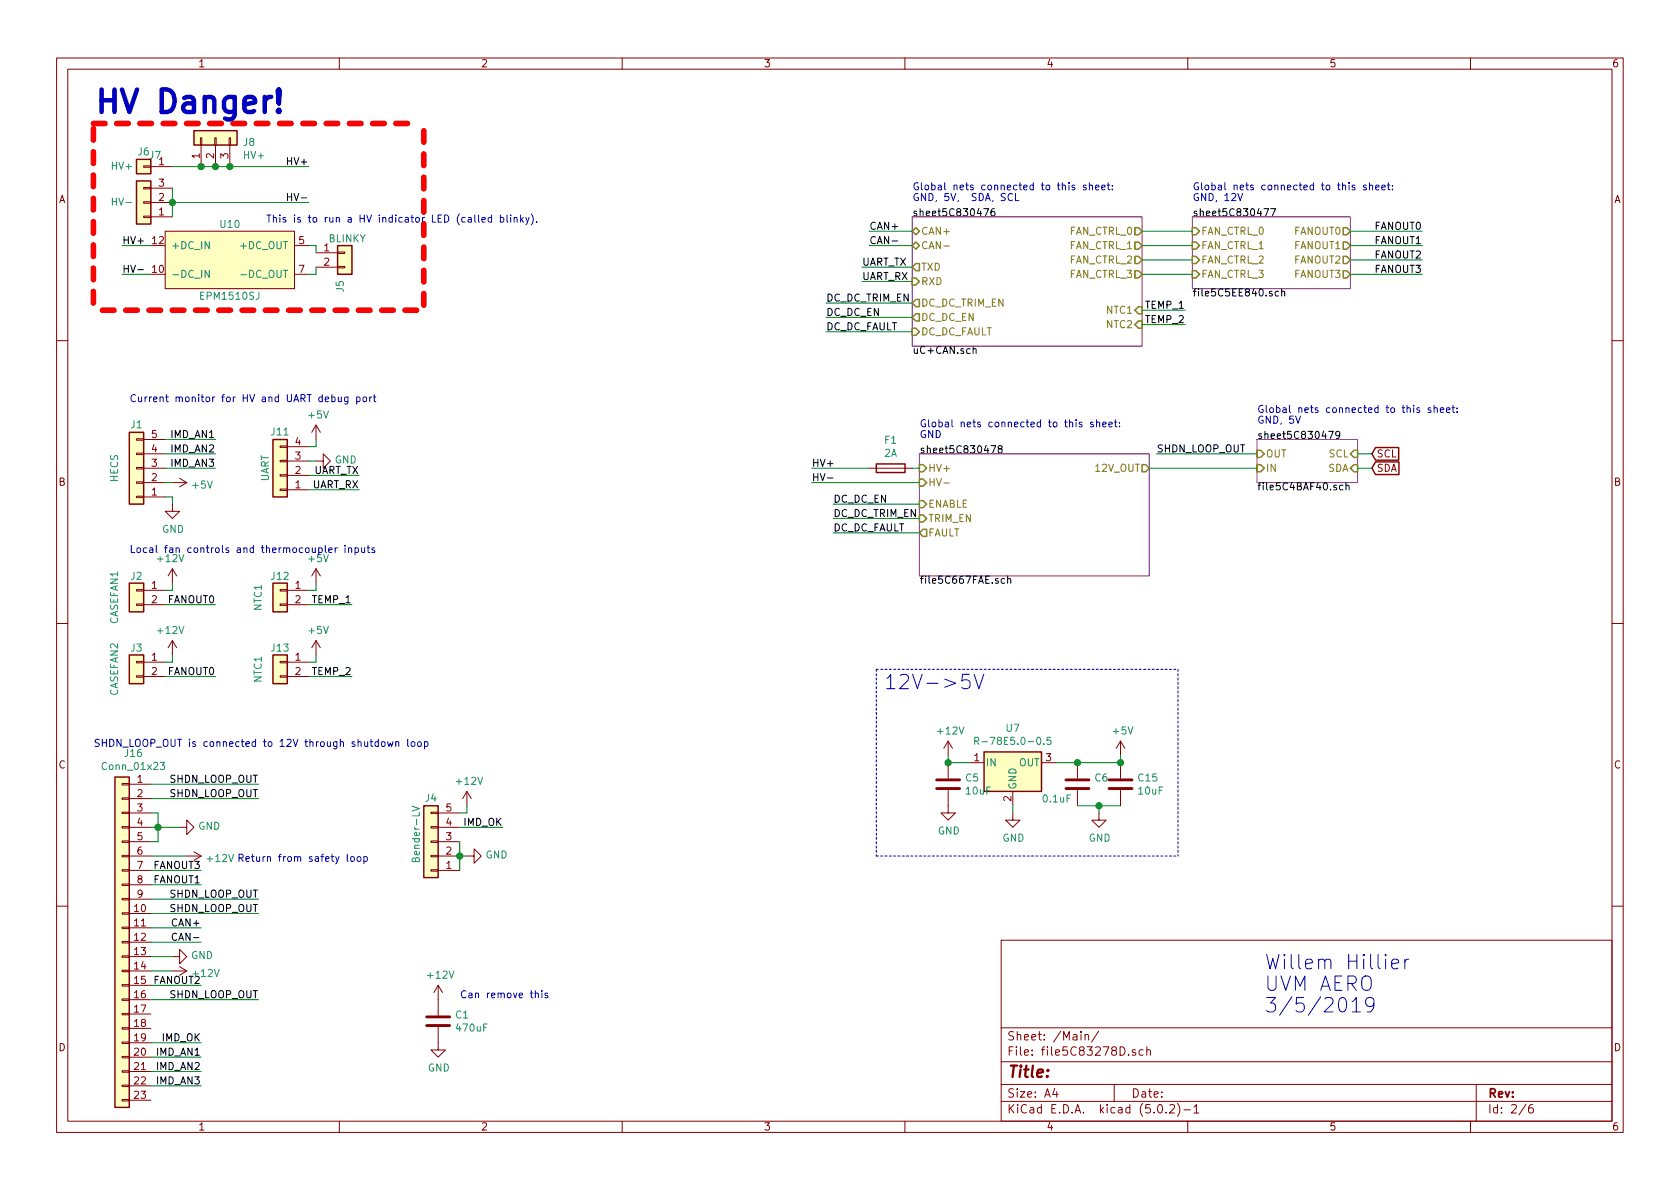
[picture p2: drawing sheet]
EESchema Schematic File Version 4
LIBS:interface-board-cache
EELAYER 26 0
EELAYER END
$Descr A4 11693 8268
encoding utf-8
Sheet 2 6
Title ""
Date ""
Rev ""
Comp ""
Comment1 ""
Comment2 ""
Comment3 ""
Comment4 ""
$EndDescr
Text Label 2150 1150 2    50   ~ 0
HV+
Text Label 2150 1400 2    50   ~ 0
HV-
Text Label 1400 6150 2    50   ~ 0
FANOUT1
Wire Wire Line
	1050 6150 1400 6150
Wire Wire Line
	1050 6850 1400 6850
Wire Wire Line
	1050 6050 1400 6050
Text Label 1400 6850 2    50   ~ 0
FANOUT2
Text Label 1400 6050 2    50   ~ 0
FANOUT3
Text Label 1400 7350 2    50   ~ 0
IMD_AN1
Text Label 1400 7450 2    50   ~ 0
IMD_AN2
Text Label 1400 7550 2    50   ~ 0
IMD_AN3
Wire Wire Line
	1050 7450 1400 7450
$Comp
L power:GND #PWR?
U 1 1
P 1250 5750
AR Path="/5C83048B" Ref="#PWR?"  Part="1" 
AR Path="/5C83278E/5C83048B" Ref="#PWR0105"  Part="1" 
F 0 "#PWR0105" H 1250 5500 50  0001 C CNN
F 1 "GND" V 1255 5622 50  0000 R CNN
F 2 "" H 1250 5750 50  0001 C CNN
F 3 "" H 1250 5750 50  0001 C CNN
	1    1250 5750
	0    -1   -1   0   
$EndComp
Wire Wire Line
	1100 5650 1050 5650
Wire Wire Line
	1050 5750 1100 5750
Wire Wire Line
	1050 6450 1400 6450
Wire Wire Line
	1050 6550 1400 6550
Text Label 1400 6450 2    50   ~ 0
CAN+
Text Label 1400 6550 2    50   ~ 0
CAN-
$Comp
L Connector_Generic:Conn_01x01 J?
U 1 1
P 1000 1150
AR Path="/5C830497" Ref="J?"  Part="1" 
AR Path="/5C83278E/5C830497" Ref="J6"  Part="1" 
F 0 "J6" H 1000 1050 50  0000 C CNN
F 1 "HV+" H 1150 1150 50  0000 C CNN
F 2 "MountingHole:MountingHole_4.3mm_M4_Pad_Via" H 1000 1150 50  0001 C CNN
F 3 "~" H 1000 1150 50  0001 C CNN
	1    1000 1150
	-1   0    0    1   
$EndComp
$Sheet
S 6350 1500 1600 900 
U 5C8304A7
F0 "sheet5C830476" 50
F1 "uC+CAN.sch" 50
F2 "FAN_CTRL_0" O R 7950 1600 50 
F3 "FAN_CTRL_1" O R 7950 1700 50 
F4 "FAN_CTRL_2" O R 7950 1800 50 
F5 "FAN_CTRL_3" O R 7950 1900 50 
F6 "CAN+" B L 6350 1600 50 
F7 "CAN-" B L 6350 1700 50 
F8 "DC_DC_EN" O L 6350 2200 50 
F9 "DC_DC_FAULT" I L 6350 2300 50 
F10 "RXD" I L 6350 1950 50 
F11 "TXD" O L 6350 1850 50 
F12 "DC_DC_TRIM_EN" O L 6350 2100 50 
F13 "NTC1" I R 7950 2150 50 
F14 "NTC2" I R 7950 2250 50 
$EndSheet
Text Notes 6350 1400 0    50   ~ 0
Global nets connected to this sheet: \nGND, 5V,  SDA, SCL
$Sheet
S 8300 1500 1100 500 
U 5C8304B2
F0 "sheet5C830477" 50
F1 "file5C5EE840.sch" 50
F2 "FANOUT0" O R 9400 1600 50 
F3 "FAN_CTRL_0" I L 8300 1600 50 
F4 "FANOUT1" O R 9400 1700 50 
F5 "FAN_CTRL_1" I L 8300 1700 50 
F6 "FANOUT2" O R 9400 1800 50 
F7 "FAN_CTRL_2" I L 8300 1800 50 
F8 "FANOUT3" O R 9400 1900 50 
F9 "FAN_CTRL_3" I L 8300 1900 50 
$EndSheet
Text Notes 8300 1400 0    50   ~ 0
Global nets connected to this sheet: \nGND, 12V
Wire Wire Line
	7950 1600 8300 1600
Wire Wire Line
	7950 1700 8300 1700
Wire Wire Line
	7950 1800 8300 1800
Wire Wire Line
	7950 1900 8300 1900
$Sheet
S 6400 3150 1600 850 
U 5C8304BF
F0 "sheet5C830478" 50
F1 "file5C667FAE.sch" 50
F2 "TRIM_EN" I L 6400 3600 50 
F3 "ENABLE" I L 6400 3500 50 
F4 "FAULT" O L 6400 3700 50 
F5 "HV+" I L 6400 3250 50 
F6 "HV-" I L 6400 3350 50 
F7 "12V_OUT" O R 8000 3250 50 
$EndSheet
Text Notes 6400 3050 0    50   ~ 0
Global nets connected to this sheet: \nGND
$Sheet
S 8750 3050 700  300 
U 5C8304C6
F0 "sheet5C830479" 50
F1 "file5C4BAF40.sch" 50
F2 "IN" I L 8750 3250 50 
F3 "OUT" I L 8750 3150 50 
F4 "SCL" I R 9450 3150 50 
F5 "SDA" I R 9450 3250 50 
$EndSheet
Text Notes 8750 2950 0    50   ~ 0
Global nets connected to this sheet: \nGND, 5V
Text Label 5650 3250 0    50   ~ 0
HV+
Text Label 5650 3350 0    50   ~ 0
HV-
Text Label 5750 2100 0    50   ~ 0
DC_DC_TRIM_EN
Wire Wire Line
	5750 2100 6350 2100
Wire Wire Line
	5750 2200 6350 2200
Text Label 5750 2200 0    50   ~ 0
DC_DC_EN
Wire Wire Line
	5750 2300 6350 2300
Text Label 5750 2300 0    50   ~ 0
DC_DC_FAULT
Text Label 5800 3600 0    50   ~ 0
DC_DC_TRIM_EN
Wire Wire Line
	5800 3600 6400 3600
Wire Wire Line
	5800 3500 6400 3500
Text Label 5800 3500 0    50   ~ 0
DC_DC_EN
Wire Wire Line
	5800 3700 6400 3700
Text Label 5800 3700 0    50   ~ 0
DC_DC_FAULT
Text Label 8050 3150 0    50   ~ 0
SHDN_LOOP_OUT
Wire Wire Line
	8050 3150 8750 3150
Wire Wire Line
	9400 1600 9900 1600
Wire Wire Line
	9400 1700 9900 1700
Wire Wire Line
	9400 1800 9900 1800
Wire Wire Line
	9400 1900 9900 1900
Text Label 9900 1700 2    50   ~ 0
FANOUT1
Text Label 9900 1800 2    50   ~ 0
FANOUT2
Text Label 9900 1900 2    50   ~ 0
FANOUT3
$Comp
L Connector_Generic:Conn_01x02 J?
U 1 1
P 950 4600
AR Path="/5C8304E4" Ref="J?"  Part="1" 
AR Path="/5C83278E/5C8304E4" Ref="J3"  Part="1" 
F 0 "J3" H 950 4700 50  0000 C CNN
F 1 "CASEFAN2" V 1100 4550 50  0000 C CNN
F 2 "Connector:FanPinHeader_1x03_P2.54mm_Vertical" H 950 4600 50  0001 C CNN
F 3 "~" H 950 4600 50  0001 C CNN
	1    950  4600
	-1   0    0    -1  
$EndComp
Text Label 9900 1600 2    50   ~ 0
FANOUT0
Wire Wire Line
	1150 4700 1500 4700
Text Label 1500 4700 2    50   ~ 0
FANOUT0
$Comp
L power:+12V #PWR?
U 1 1
P 1200 4550
AR Path="/5C8304EE" Ref="#PWR?"  Part="1" 
AR Path="/5C83278E/5C8304EE" Ref="#PWR0106"  Part="1" 
F 0 "#PWR0106" H 1200 4400 50  0001 C CNN
F 1 "+12V" H 1215 4723 50  0000 C CNN
F 2 "" H 1200 4550 50  0001 C CNN
F 3 "" H 1200 4550 50  0001 C CNN
	1    1200 4550
	-1   0    0    -1  
$EndComp
Wire Wire Line
	1200 4550 1200 4600
Wire Wire Line
	1200 4600 1150 4600
$Comp
L Connector_Generic:Conn_01x02 J?
U 1 1
P 950 4100
AR Path="/5C8304F6" Ref="J?"  Part="1" 
AR Path="/5C83278E/5C8304F6" Ref="J2"  Part="1" 
F 0 "J2" H 950 4200 50  0000 C CNN
F 1 "CASEFAN1" V 1100 4050 50  0000 C CNN
F 2 "Connector:FanPinHeader_1x03_P2.54mm_Vertical" H 950 4100 50  0001 C CNN
F 3 "~" H 950 4100 50  0001 C CNN
	1    950  4100
	-1   0    0    -1  
$EndComp
Wire Wire Line
	1150 4200 1500 4200
Text Label 1500 4200 2    50   ~ 0
FANOUT0
$Comp
L power:+12V #PWR?
U 1 1
P 1200 4050
AR Path="/5C8304FF" Ref="#PWR?"  Part="1" 
AR Path="/5C83278E/5C8304FF" Ref="#PWR0110"  Part="1" 
F 0 "#PWR0110" H 1200 3900 50  0001 C CNN
F 1 "+12V" H 1215 4223 50  0000 C CNN
F 2 "" H 1200 4050 50  0001 C CNN
F 3 "" H 1200 4050 50  0001 C CNN
	1    1200 4050
	-1   0    0    -1  
$EndComp
Wire Wire Line
	1200 4050 1200 4100
Wire Wire Line
	1200 4100 1150 4100
$Comp
L Connector_Generic:Conn_01x05 J?
U 1 1
P 950 3250
AR Path="/5C830507" Ref="J?"  Part="1" 
AR Path="/5C83278E/5C830507" Ref="J1"  Part="1" 
F 0 "J1" H 950 2950 50  0000 C CNN
F 1 "HECS" V 1100 3250 50  0000 C CNN
F 2 "Connector_Molex:Molex_KK-254_AE-6410-05A_1x05_P2.54mm_Vertical" H 950 3250 50  0001 C CNN
F 3 "~" H 950 3250 50  0001 C CNN
	1    950  3250
	-1   0    0    1   
$EndComp
$Comp
L power:+5V #PWR?
U 1 1
P 1200 3350
AR Path="/5C83050E" Ref="#PWR?"  Part="1" 
AR Path="/5C83278E/5C83050E" Ref="#PWR0111"  Part="1" 
F 0 "#PWR0111" H 1200 3200 50  0001 C CNN
F 1 "+5V" V 1215 3478 50  0000 L CNN
F 2 "" H 1200 3350 50  0001 C CNN
F 3 "" H 1200 3350 50  0001 C CNN
	1    1200 3350
	0    1    1    0   
$EndComp
Wire Wire Line
	1200 3350 1150 3350
$Comp
L power:GND #PWR?
U 1 1
P 1200 3500
AR Path="/5C830515" Ref="#PWR?"  Part="1" 
AR Path="/5C83278E/5C830515" Ref="#PWR0112"  Part="1" 
F 0 "#PWR0112" H 1200 3250 50  0001 C CNN
F 1 "GND" H 1205 3327 50  0000 C CNN
F 2 "" H 1200 3500 50  0001 C CNN
F 3 "" H 1200 3500 50  0001 C CNN
	1    1200 3500
	1    0    0    -1  
$EndComp
Wire Wire Line
	1200 3500 1200 3450
Wire Wire Line
	1200 3450 1150 3450
Wire Wire Line
	1150 3250 1500 3250
Wire Wire Line
	1150 3150 1500 3150
Wire Wire Line
	1150 3050 1500 3050
Text Label 1500 3050 2    50   ~ 0
IMD_AN1
Text Label 1500 3150 2    50   ~ 0
IMD_AN2
Text Label 1500 3250 2    50   ~ 0
IMD_AN3
$Comp
L Connector_Generic:Conn_01x04 J?
U 1 1
P 1950 3300
AR Path="/5C830523" Ref="J?"  Part="1" 
AR Path="/5C83278E/5C830523" Ref="J11"  Part="1" 
F 0 "J11" H 1950 3000 50  0000 C CNN
F 1 "UART" V 2050 3250 50  0000 C CNN
F 2 "Connector_PinSocket_2.54mm:PinSocket_1x04_P2.54mm_Vertical" H 1950 3300 50  0001 C CNN
F 3 "~" H 1950 3300 50  0001 C CNN
	1    1950 3300
	-1   0    0    1   
$EndComp
$Comp
L power:GND #PWR?
U 1 1
P 2200 3200
AR Path="/5C83052A" Ref="#PWR?"  Part="1" 
AR Path="/5C83278E/5C83052A" Ref="#PWR0113"  Part="1" 
F 0 "#PWR0113" H 2200 2950 50  0001 C CNN
F 1 "GND" V 2205 3072 50  0000 R CNN
F 2 "" H 2200 3200 50  0001 C CNN
F 3 "" H 2200 3200 50  0001 C CNN
	1    2200 3200
	0    -1   -1   0   
$EndComp
Wire Wire Line
	2200 3200 2150 3200
$Comp
L power:+5V #PWR?
U 1 1
P 2200 3050
AR Path="/5C830531" Ref="#PWR?"  Part="1" 
AR Path="/5C83278E/5C830531" Ref="#PWR0114"  Part="1" 
F 0 "#PWR0114" H 2200 2900 50  0001 C CNN
F 1 "+5V" H 2215 3223 50  0000 C CNN
F 2 "" H 2200 3050 50  0001 C CNN
F 3 "" H 2200 3050 50  0001 C CNN
	1    2200 3050
	1    0    0    -1  
$EndComp
Wire Wire Line
	2200 3050 2200 3100
Wire Wire Line
	2200 3100 2150 3100
Wire Wire Line
	2150 3300 2500 3300
Wire Wire Line
	2150 3400 2500 3400
Wire Wire Line
	6350 1850 6000 1850
Wire Wire Line
	6350 1950 6000 1950
Text Label 6000 1950 0    50   ~ 0
UART_RX
Text Label 6000 1850 0    50   ~ 0
UART_TX
Text Label 2500 3400 2    50   ~ 0
UART_RX
Text Label 2500 3300 2    50   ~ 0
UART_TX
Wire Wire Line
	6350 1600 6050 1600
Wire Wire Line
	6350 1700 6050 1700
Text Label 6050 1600 0    50   ~ 0
CAN+
Text Label 6050 1700 0    50   ~ 0
CAN-
Text Label 8250 2150 2    50   ~ 0
TEMP_1
Text Label 8250 2250 2    50   ~ 0
TEMP_2
Wire Wire Line
	7950 2150 8250 2150
Wire Wire Line
	7950 2250 8250 2250
$Comp
L Connector_Generic:Conn_01x02 J?
U 1 1
P 1950 4100
AR Path="/5C830549" Ref="J?"  Part="1" 
AR Path="/5C83278E/5C830549" Ref="J12"  Part="1" 
F 0 "J12" H 1950 4200 50  0000 C CNN
F 1 "NTC1" V 2100 4050 50  0000 C CNN
F 2 "Connector_Molex:Molex_KK-254_AE-6410-02A_1x02_P2.54mm_Vertical" H 1950 4100 50  0001 C CNN
F 3 "~" H 1950 4100 50  0001 C CNN
	1    1950 4100
	-1   0    0    -1  
$EndComp
$Comp
L Connector_Generic:Conn_01x02 J?
U 1 1
P 1950 4600
AR Path="/5C830550" Ref="J?"  Part="1" 
AR Path="/5C83278E/5C830550" Ref="J13"  Part="1" 
F 0 "J13" H 1950 4700 50  0000 C CNN
F 1 "NTC1" V 2100 4550 50  0000 C CNN
F 2 "Connector_Molex:Molex_KK-254_AE-6410-02A_1x02_P2.54mm_Vertical" H 1950 4600 50  0001 C CNN
F 3 "~" H 1950 4600 50  0001 C CNN
	1    1950 4600
	-1   0    0    -1  
$EndComp
$Comp
L power:+5V #PWR?
U 1 1
P 2200 4050
AR Path="/5C830557" Ref="#PWR?"  Part="1" 
AR Path="/5C83278E/5C830557" Ref="#PWR0115"  Part="1" 
F 0 "#PWR0115" H 2200 3900 50  0001 C CNN
F 1 "+5V" H 2215 4223 50  0000 C CNN
F 2 "" H 2200 4050 50  0001 C CNN
F 3 "" H 2200 4050 50  0001 C CNN
	1    2200 4050
	1    0    0    -1  
$EndComp
Wire Wire Line
	2200 4050 2200 4100
Wire Wire Line
	2200 4100 2150 4100
$Comp
L power:+5V #PWR?
U 1 1
P 2200 4550
AR Path="/5C83055F" Ref="#PWR?"  Part="1" 
AR Path="/5C83278E/5C83055F" Ref="#PWR0116"  Part="1" 
F 0 "#PWR0116" H 2200 4400 50  0001 C CNN
F 1 "+5V" H 2215 4723 50  0000 C CNN
F 2 "" H 2200 4550 50  0001 C CNN
F 3 "" H 2200 4550 50  0001 C CNN
	1    2200 4550
	1    0    0    -1  
$EndComp
Wire Wire Line
	2200 4550 2200 4600
Wire Wire Line
	2200 4600 2150 4600
Text Label 2450 4200 2    50   ~ 0
TEMP_1
Wire Wire Line
	2150 4200 2450 4200
Wire Wire Line
	2150 4700 2450 4700
Text Label 2450 4700 2    50   ~ 0
TEMP_2
$Comp
L Device:C C?
U 1 1
P 3050 7100
AR Path="/5C83056B" Ref="C?"  Part="1" 
AR Path="/5C5EE841/5C83056B" Ref="C?"  Part="1" 
AR Path="/5C83278E/5C83056B" Ref="C1"  Part="1" 
F 0 "C1" H 3165 7146 50  0000 L CNN
F 1 "470uF" H 3165 7055 50  0000 L CNN
F 2 "Capacitor_THT:CP_Radial_D10.0mm_P5.00mm" H 3088 6950 50  0001 C CNN
F 3 "~" H 3050 7100 50  0001 C CNN
	1    3050 7100
	1    0    0    -1  
$EndComp
$Comp
L power:GND #PWR?
U 1 1
P 3050 7250
AR Path="/5C830572" Ref="#PWR?"  Part="1" 
AR Path="/5C5EE841/5C830572" Ref="#PWR?"  Part="1" 
AR Path="/5C83278E/5C830572" Ref="#PWR0117"  Part="1" 
F 0 "#PWR0117" H 3050 7000 50  0001 C CNN
F 1 "GND" H 3055 7077 50  0000 C CNN
F 2 "" H 3050 7250 50  0001 C CNN
F 3 "" H 3050 7250 50  0001 C CNN
	1    3050 7250
	1    0    0    -1  
$EndComp
$Comp
L power:+12V #PWR?
U 1 1
P 3050 6950
AR Path="/5C830578" Ref="#PWR?"  Part="1" 
AR Path="/5C5EE841/5C830578" Ref="#PWR?"  Part="1" 
AR Path="/5C83278E/5C830578" Ref="#PWR0118"  Part="1" 
F 0 "#PWR0118" H 3050 6800 50  0001 C CNN
F 1 "+12V" H 3065 7123 50  0000 C CNN
F 2 "" H 3050 6950 50  0001 C CNN
F 3 "" H 3050 6950 50  0001 C CNN
	1    3050 6950
	1    0    0    -1  
$EndComp
Wire Notes Line width 39 rgb(253, 0, 0)
	650  850  2900 850 
Wire Notes Line width 39 rgb(255, 0, 0)
	2950 900  2950 2150
Wire Notes Line width 39 rgb(255, 0, 0)
	2900 2150 650  2150
Wire Notes Line width 39 rgb(255, 0, 0)
	650  2100 650  850 
Text Notes 650  800  0    157  ~ 31
HV Danger!
$Comp
L Connector_Generic:Conn_01x23 J?
U 1 1
P 850 6550
AR Path="/5C830583" Ref="J?"  Part="1" 
AR Path="/5C83278E/5C830583" Ref="J16"  Part="1" 
F 0 "J16" H 770 7867 50  0000 C CNN
F 1 "Conn_01x23" H 770 7776 50  0000 C CNN
F 2 "1-776087-1:TE_1-776087-1" H 850 6550 50  0001 C CNN
F 3 "~" H 850 6550 50  0001 C CNN
	1    850  6550
	-1   0    0    -1  
$EndComp
Text Label 1800 5450 2    50   ~ 0
SHDN_LOOP_OUT
Wire Wire Line
	1050 5450 1800 5450
Text Label 1800 6250 2    50   ~ 0
SHDN_LOOP_OUT
Wire Wire Line
	1050 6250 1800 6250
Text Label 1800 6950 2    50   ~ 0
SHDN_LOOP_OUT
Wire Wire Line
	1050 6950 1800 6950
Wire Wire Line
	1050 7350 1400 7350
Wire Wire Line
	1050 7550 1400 7550
Text Label 1800 5550 2    50   ~ 0
SHDN_LOOP_OUT
Wire Wire Line
	1050 5550 1800 5550
Text Label 1800 6350 2    50   ~ 0
SHDN_LOOP_OUT
Wire Wire Line
	1050 6350 1800 6350
Wire Wire Line
	1050 5850 1100 5850
Wire Wire Line
	1100 5650 1100 5750
Connection ~ 1100 5750
Wire Wire Line
	1100 5750 1100 5850
Wire Wire Line
	1100 5750 1250 5750
$Comp
L power:GND #PWR?
U 1 1
P 1200 6650
AR Path="/5C83059B" Ref="#PWR?"  Part="1" 
AR Path="/5C83278E/5C83059B" Ref="#PWR0119"  Part="1" 
F 0 "#PWR0119" H 1200 6400 50  0001 C CNN
F 1 "GND" V 1205 6522 50  0000 R CNN
F 2 "" H 1200 6650 50  0001 C CNN
F 3 "" H 1200 6650 50  0001 C CNN
	1    1200 6650
	0    -1   -1   0   
$EndComp
Wire Wire Line
	1200 6650 1050 6650
$Comp
L power:+12V #PWR?
U 1 1
P 1300 5950
AR Path="/5C8305A2" Ref="#PWR?"  Part="1" 
AR Path="/5C83278E/5C8305A2" Ref="#PWR0120"  Part="1" 
F 0 "#PWR0120" H 1300 5800 50  0001 C CNN
F 1 "+12V" V 1315 6078 50  0000 L CNN
F 2 "" H 1300 5950 50  0001 C CNN
F 3 "" H 1300 5950 50  0001 C CNN
	1    1300 5950
	0    1    1    0   
$EndComp
Wire Wire Line
	1050 5950 1300 5950
$Comp
L power:+12V #PWR?
U 1 1
P 1200 6750
AR Path="/5C8305A9" Ref="#PWR?"  Part="1" 
AR Path="/5C83278E/5C8305A9" Ref="#PWR0121"  Part="1" 
F 0 "#PWR0121" H 1200 6600 50  0001 C CNN
F 1 "+12V" V 1215 6878 50  0000 L CNN
F 2 "" H 1200 6750 50  0001 C CNN
F 3 "" H 1200 6750 50  0001 C CNN
	1    1200 6750
	0    1    1    0   
$EndComp
Wire Wire Line
	1200 6750 1050 6750
$Comp
L Connector_Generic:Conn_01x05 J?
U 1 1
P 3000 5850
AR Path="/5C8305B0" Ref="J?"  Part="1" 
AR Path="/5C83278E/5C8305B0" Ref="J4"  Part="1" 
F 0 "J4" H 3000 5550 50  0000 C CNN
F 1 "Bender-LV" V 3100 5800 50  0000 C CNN
F 2 "Connector_Molex:Molex_KK-254_AE-6410-05A_1x05_P2.54mm_Vertical" H 3000 5850 50  0001 C CNN
F 3 "~" H 3000 5850 50  0001 C CNN
	1    3000 5850
	-1   0    0    1   
$EndComp
$Comp
L power:GND #PWR?
U 1 1
P 3250 5950
AR Path="/5C8305B7" Ref="#PWR?"  Part="1" 
AR Path="/5C83278E/5C8305B7" Ref="#PWR0122"  Part="1" 
F 0 "#PWR0122" H 3250 5700 50  0001 C CNN
F 1 "GND" V 3255 5822 50  0000 R CNN
F 2 "" H 3250 5950 50  0001 C CNN
F 3 "" H 3250 5950 50  0001 C CNN
	1    3250 5950
	0    -1   -1   0   
$EndComp
Wire Wire Line
	3200 5850 3200 5950
Connection ~ 3200 5950
Wire Wire Line
	3200 5950 3200 6050
Wire Wire Line
	3200 5950 3250 5950
Wire Wire Line
	3200 5750 3500 5750
Text Label 3500 5750 2    50   ~ 0
IMD_OK
$Comp
L power:+12V #PWR?
U 1 1
P 3250 5600
AR Path="/5C8305C3" Ref="#PWR?"  Part="1" 
AR Path="/5C83278E/5C8305C3" Ref="#PWR0123"  Part="1" 
F 0 "#PWR0123" H 3250 5450 50  0001 C CNN
F 1 "+12V" H 3265 5773 50  0000 C CNN
F 2 "" H 3250 5600 50  0001 C CNN
F 3 "" H 3250 5600 50  0001 C CNN
	1    3250 5600
	1    0    0    -1  
$EndComp
Wire Wire Line
	3250 5600 3250 5650
Wire Wire Line
	3250 5650 3200 5650
Wire Wire Line
	1050 7250 1400 7250
Text Label 1400 7250 2    50   ~ 0
IMD_OK
$Comp
L Device:Fuse F?
U 1 1
P 6200 3250
AR Path="/5C8305CD" Ref="F?"  Part="1" 
AR Path="/5C83278E/5C8305CD" Ref="F1"  Part="1" 
F 0 "F1" V 6003 3250 50  0000 C CNN
F 1 "2A" V 6094 3250 50  0000 C CNN
F 2 "CustomFootprints:Fuseholder_Cylinder-5x20mm_Schurter_0031_8201_Horizontal_Open_3d" V 6130 3250 50  0001 C CNN
F 3 "~" H 6200 3250 50  0001 C CNN
	1    6200 3250
	0    1    1    0   
$EndComp
Wire Wire Line
	6400 3250 6350 3250
Wire Wire Line
	5650 3250 6050 3250
Wire Wire Line
	5650 3350 6400 3350
Wire Wire Line
	8000 3250 8750 3250
Text Notes 1650 6000 0    50   ~ 0
Return from safety loop
Text GLabel 9550 3250 2    50   Input ~ 0
SDA
Wire Wire Line
	9550 3250 9450 3250
Text GLabel 9550 3150 2    50   Input ~ 0
SCL
Wire Wire Line
	9450 3150 9550 3150
$Comp
L interface-board-rescue:EPM1510SJ-CUSTOM_IC U?
U 1 1
P 1600 2000
AR Path="/5C8305DD" Ref="U?"  Part="1" 
AR Path="/5C83278E/5C8305DD" Ref="U10"  Part="1" 
F 0 "U10" H 1600 2450 50  0000 C CNN
F 1 "EPM1510SJ" H 1600 1950 50  0000 C CNN
F 2 "CustomFootprints:EPM1510SJ" H 1600 2000 50  0001 C CNN
F 3 "" H 1600 2000 50  0001 C CNN
	1    1600 2000
	1    0    0    -1  
$EndComp
Wire Wire Line
	1050 1700 850  1700
Wire Wire Line
	1050 1900 850  1900
Text Label 850  1700 0    50   ~ 0
HV+
Text Label 850  1900 0    50   ~ 0
HV-
$Comp
L Connector_Generic:Conn_01x02 J?
U 1 1
P 2400 1750
AR Path="/5C8305E8" Ref="J?"  Part="1" 
AR Path="/5C83278E/5C8305E8" Ref="J5"  Part="1" 
F 0 "J5" V 2366 1562 50  0000 R CNN
F 1 "BLINKY" H 2550 1850 50  0000 R CNN
F 2 "Connector_Phoenix_MC_HighVoltage:PhoenixContact_MCV_1,5_2-G-5.08_1x02_P5.08mm_Vertical" H 2400 1750 50  0001 C CNN
F 3 "~" H 2400 1750 50  0001 C CNN
	1    2400 1750
	1    0    0    -1  
$EndComp
Wire Wire Line
	2150 1700 2200 1700
Wire Wire Line
	2200 1700 2200 1750
Wire Wire Line
	2150 1900 2200 1900
Wire Wire Line
	2200 1900 2200 1850
$Comp
L Connector_Generic:Conn_01x03 J?
U 1 1
P 1500 950
AR Path="/5C8305F3" Ref="J?"  Part="1" 
AR Path="/5C83278E/5C8305F3" Ref="J8"  Part="1" 
F 0 "J8" V 1466 762 50  0000 R CNN
F 1 "HV+" V 1375 762 50  0000 R CNN
F 2 "Connector_TE-Connectivity:TE_MATE-N-LOK_1-770870-x_1x03_P4.14mm_Vertical" H 1500 950 50  0001 C CNN
F 3 "~" H 1500 950 50  0001 C CNN
	1    1500 950 
	0    -1   -1   0   
$EndComp
Wire Wire Line
	1200 1150 1400 1150
Wire Wire Line
	1200 1400 2150 1400
Wire Wire Line
	1600 1150 2150 1150
Wire Wire Line
	1400 1150 1500 1150
Connection ~ 1400 1150
Connection ~ 1600 1150
Connection ~ 1500 1150
Wire Wire Line
	1500 1150 1600 1150
$Comp
L Connector_Generic:Conn_01x03 J?
U 1 1
P 1000 1400
AR Path="/5C830602" Ref="J?"  Part="1" 
AR Path="/5C83278E/5C830602" Ref="J7"  Part="1" 
F 0 "J7" H 920 1075 50  0000 C CNN
F 1 "HV-" H 1150 1400 50  0000 C CNN
F 2 "Connector_TE-Connectivity:TE_MATE-N-LOK_1-770870-x_1x03_P4.14mm_Vertical" H 1000 1400 50  0001 C CNN
F 3 "~" H 1000 1400 50  0001 C CNN
	1    1000 1400
	-1   0    0    1   
$EndComp
Wire Wire Line
	1200 1300 1200 1400
Connection ~ 1200 1400
Wire Wire Line
	1200 1400 1200 1500
Text Notes 650  5200 0    50   ~ 0
SHDN_LOOP_OUT is connected to 12V through shutdown loop
Text Notes 3200 6950 0    50   ~ 0
Can remove this
Text Notes 900  3850 0    50   ~ 0
Local fan controls and thermocoupler inputs
Text Notes 900  2800 0    50   ~ 0
Current monitor for HV and UART debug port
Text Notes 1850 1550 0    50   ~ 0
This is to run a HV indicator LED (called blinky).
$Comp
L Regulator_Switching:R-78E5.0-0.5 U?
U 1 1
P 7050 5300
AR Path="/5C830611" Ref="U?"  Part="1" 
AR Path="/5C667FAF/5C830611" Ref="U?"  Part="1" 
AR Path="/5C83278E/5C830611" Ref="U7"  Part="1" 
F 0 "U7" H 7050 5542 50  0000 C CNN
F 1 "R-78E5.0-0.5" H 7050 5451 50  0000 C CNN
F 2 "Converter_DCDC:Converter_DCDC_RECOM_R-78E-0.5_THT" H 7100 5050 50  0001 L CIN
F 3 "https://www.recom-power.com/pdf/Innoline/R-78Exx-0.5.pdf" H 7050 5300 50  0001 C CNN
	1    7050 5300
	1    0    0    -1  
$EndComp
Wire Wire Line
	6600 5300 6750 5300
Wire Wire Line
	7500 5300 7350 5300
$Comp
L power:GND #PWR?
U 1 1
P 7050 5650
AR Path="/5C83061A" Ref="#PWR?"  Part="1" 
AR Path="/5C667FAF/5C83061A" Ref="#PWR?"  Part="1" 
AR Path="/5C83278E/5C83061A" Ref="#PWR0124"  Part="1" 
F 0 "#PWR0124" H 7050 5400 50  0001 C CNN
F 1 "GND" H 7055 5477 50  0000 C CNN
F 2 "" H 7050 5650 50  0001 C CNN
F 3 "" H 7050 5650 50  0001 C CNN
	1    7050 5650
	1    0    0    -1  
$EndComp
Wire Wire Line
	7050 5650 7050 5600
Text Notes 6150 4800 0    100  ~ 0
12V->5V
$Comp
L Device:C C?
U 1 1
P 7500 5450
AR Path="/5C830622" Ref="C?"  Part="1" 
AR Path="/5C667FAF/5C830622" Ref="C?"  Part="1" 
AR Path="/5C83278E/5C830622" Ref="C6"  Part="1" 
F 0 "C6" H 7615 5496 50  0000 L CNN
F 1 "0.1uF" H 7250 5350 50  0000 L CNN
F 2 "Capacitor_SMD:C_0603_1608Metric" H 7538 5300 50  0001 C CNN
F 3 "~" H 7500 5450 50  0001 C CNN
	1    7500 5450
	1    0    0    -1  
$EndComp
Connection ~ 7500 5300
$Comp
L power:GND #PWR?
U 1 1
P 7650 5650
AR Path="/5C83062A" Ref="#PWR?"  Part="1" 
AR Path="/5C667FAF/5C83062A" Ref="#PWR?"  Part="1" 
AR Path="/5C83278E/5C83062A" Ref="#PWR0125"  Part="1" 
F 0 "#PWR0125" H 7650 5400 50  0001 C CNN
F 1 "GND" H 7655 5477 50  0000 C CNN
F 2 "" H 7650 5650 50  0001 C CNN
F 3 "" H 7650 5650 50  0001 C CNN
	1    7650 5650
	1    0    0    -1  
$EndComp
Wire Wire Line
	7500 5600 7650 5600
Wire Wire Line
	7650 5600 7650 5650
Connection ~ 7650 5600
Wire Wire Line
	7650 5600 7800 5600
$Comp
L Device:C C?
U 1 1
P 6600 5450
AR Path="/5C830634" Ref="C?"  Part="1" 
AR Path="/5C667FAF/5C830634" Ref="C?"  Part="1" 
AR Path="/5C83278E/5C830634" Ref="C5"  Part="1" 
F 0 "C5" H 6715 5496 50  0000 L CNN
F 1 "10uF" H 6715 5405 50  0000 L CNN
F 2 "Capacitor_SMD:C_0603_1608Metric" H 6638 5300 50  0001 C CNN
F 3 "~" H 6600 5450 50  0001 C CNN
	1    6600 5450
	1    0    0    -1  
$EndComp
$Comp
L power:GND #PWR?
U 1 1
P 6600 5600
AR Path="/5C83063B" Ref="#PWR?"  Part="1" 
AR Path="/5C667FAF/5C83063B" Ref="#PWR?"  Part="1" 
AR Path="/5C83278E/5C83063B" Ref="#PWR0126"  Part="1" 
F 0 "#PWR0126" H 6600 5350 50  0001 C CNN
F 1 "GND" H 6605 5427 50  0000 C CNN
F 2 "" H 6600 5600 50  0001 C CNN
F 3 "" H 6600 5600 50  0001 C CNN
	1    6600 5600
	1    0    0    -1  
$EndComp
Wire Notes Line
	8200 4650 8200 5950
Wire Wire Line
	7800 5300 7500 5300
$Comp
L Device:C C?
U 1 1
P 7800 5450
AR Path="/5C830643" Ref="C?"  Part="1" 
AR Path="/5C667FAF/5C830643" Ref="C?"  Part="1" 
AR Path="/5C83278E/5C830643" Ref="C15"  Part="1" 
F 0 "C15" H 7915 5496 50  0000 L CNN
F 1 "10uF" H 7915 5405 50  0000 L CNN
F 2 "Capacitor_SMD:C_0603_1608Metric" H 7838 5300 50  0001 C CNN
F 3 "~" H 7800 5450 50  0001 C CNN
	1    7800 5450
	1    0    0    -1  
$EndComp
Connection ~ 7800 5300
Wire Notes Line
	6100 5950 8200 5950
Wire Notes Line
	6100 4650 6100 5950
Wire Notes Line
	6100 4650 8200 4650
$Comp
L power:+12V #PWR?
U 1 1
P 6600 5250
AR Path="/5C83064E" Ref="#PWR?"  Part="1" 
AR Path="/5C83278E/5C83064E" Ref="#PWR0127"  Part="1" 
F 0 "#PWR0127" H 6600 5100 50  0001 C CNN
F 1 "+12V" H 6615 5423 50  0000 C CNN
F 2 "" H 6600 5250 50  0001 C CNN
F 3 "" H 6600 5250 50  0001 C CNN
	1    6600 5250
	1    0    0    -1  
$EndComp
Wire Wire Line
	6600 5250 6600 5300
Connection ~ 6600 5300
$Comp
L power:+5V #PWR?
U 1 1
P 7800 5250
AR Path="/5C830656" Ref="#PWR?"  Part="1" 
AR Path="/5C83278E/5C830656" Ref="#PWR0128"  Part="1" 
F 0 "#PWR0128" H 7800 5100 50  0001 C CNN
F 1 "+5V" H 7815 5423 50  0000 C CNN
F 2 "" H 7800 5250 50  0001 C CNN
F 3 "" H 7800 5250 50  0001 C CNN
	1    7800 5250
	1    0    0    -1  
$EndComp
Wire Wire Line
	7800 5250 7800 5300
Text Notes 8800 7050 0    100  ~ 0
Willem Hillier\nUVM AERO\n3/5/2019
$EndSCHEMATC
